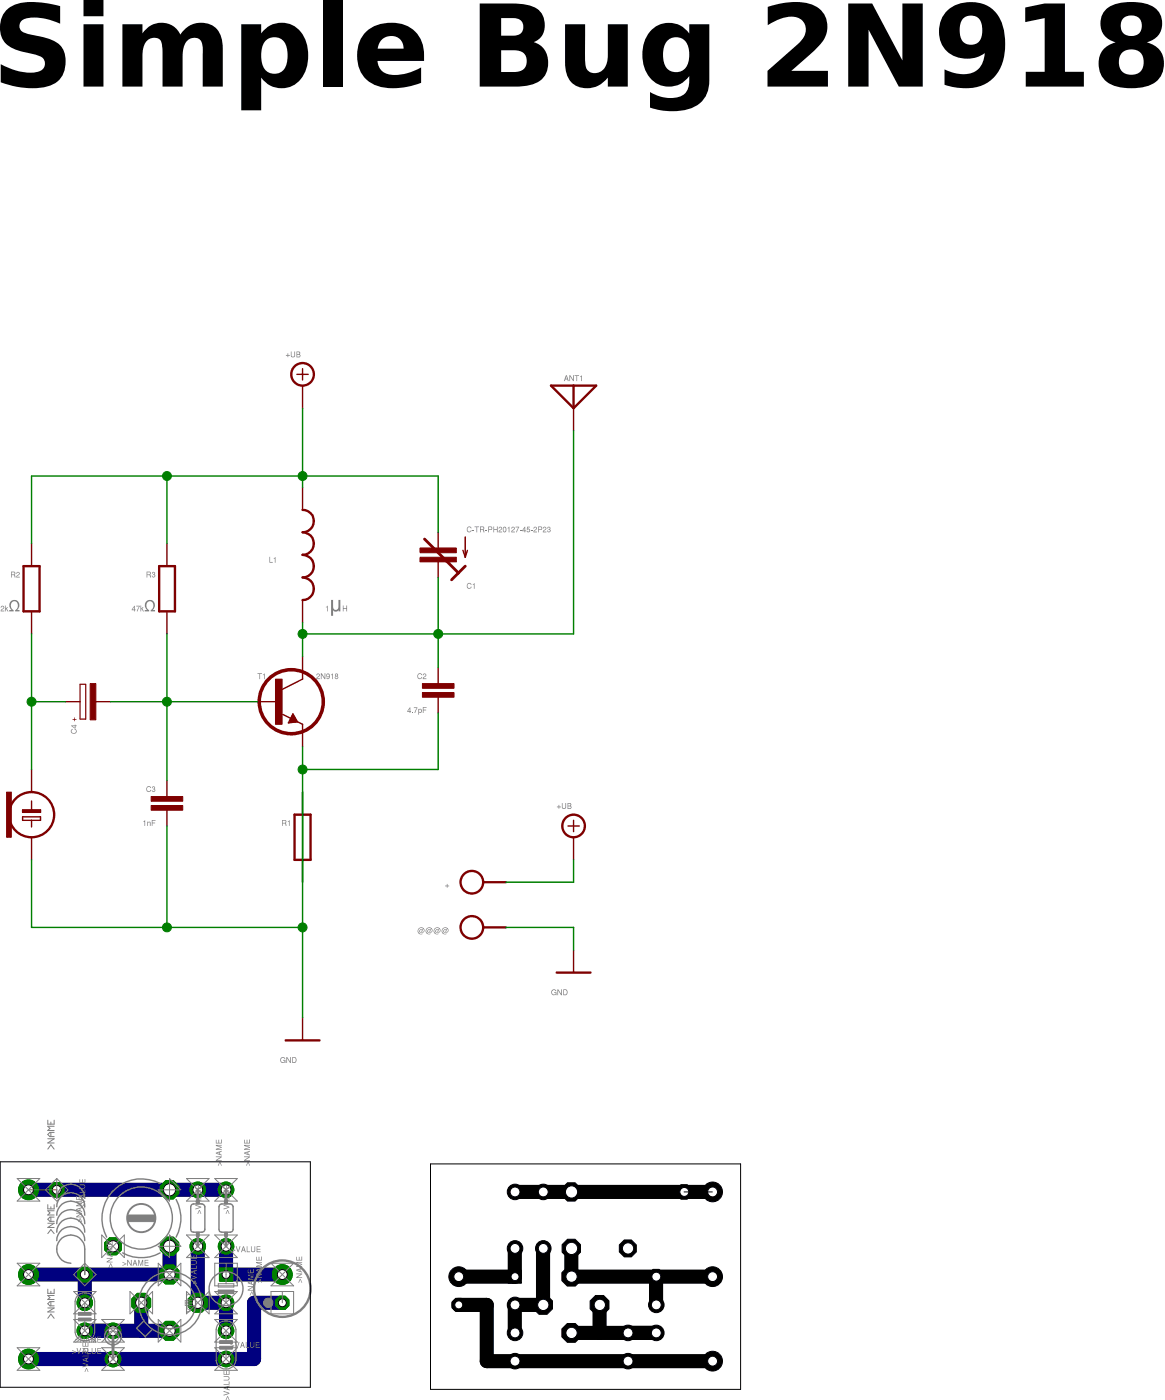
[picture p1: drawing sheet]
<?xml version="1.0" encoding="utf-8"?>
<!DOCTYPE eagle SYSTEM "eagle.dtd">
<eagle version="7.6.0">
<drawing>
<settings>
<setting alwaysvectorfont="no"/>
<setting verticaltext="up"/>
</settings>
<grid distance="0.05" unitdist="inch" unit="inch" style="lines" multiple="2" display="yes" altdistance="0.025" altunitdist="inch" altunit="inch"/>
<schematic xreflabel="%F%N/%S.%C%R" xrefpart="/%S.%C%R">
<libraries>
<library name="supply1">
<symbols>
<symbol name="GND">
<wire x1="-1.905" y1="0" x2="1.905" y2="0" width="0.254" layer="94"/>
<text x="-2.54" y="-2.54" size="1.778" layer="96">&gt;VALUE</text>
<pin name="GND" x="0" y="2.54" visible="off" length="short" direction="sup" rot="R270"/>
</symbol>
</symbols>
<devicesets>
<deviceset name="GND" prefix="GND">
<gates>
<gate name="1" symbol="GND" x="0" y="0"/>
</gates>
<devices>
<device name="">
<technologies>
<technology name=""/>
</technologies>
</device>
</devices>
</deviceset>
</devicesets>
</library>
<library name="supply2">
<symbols>
<symbol name="+UB">
<wire x1="-0.635" y1="1.27" x2="0.635" y2="1.27" width="0.1524" layer="94"/>
<wire x1="0" y1="0.635" x2="0" y2="1.905" width="0.1524" layer="94"/>
<circle x="0" y="1.27" radius="1.27" width="0.254" layer="94"/>
<text x="-1.905" y="3.175" size="1.778" layer="96">&gt;VALUE</text>
<pin name="+UB" x="0" y="-2.54" visible="off" length="short" direction="sup" rot="R90"/>
</symbol>
</symbols>
<devicesets>
<deviceset name="+UB" prefix="SUPPLY">
<gates>
<gate name="1" symbol="+UB" x="0" y="0"/>
</gates>
<devices>
<device name="">
<technologies>
<technology name=""/>
</technologies>
</device>
</devices>
</deviceset>
</devicesets>
</library>
<library name="ECM">
<symbols>
<symbol name="ECM">
<wire x1="-1.016" y1="-0.254" x2="1.016" y2="-0.254" width="0.1524" layer="94"/>
<wire x1="-1.016" y1="0.635" x2="0" y2="0.635" width="0.1524" layer="94"/>
<wire x1="0" y1="0.635" x2="1.016" y2="0.635" width="0.1524" layer="94"/>
<wire x1="0" y1="0.635" x2="0" y2="1.397" width="0.1524" layer="94"/>
<circle x="0" y="0" radius="2.54" width="0.254" layer="94"/>
<rectangle x1="2.286" y1="-2.54" x2="2.794" y2="2.54" layer="94"/>
<pin name="+" x="0" y="5.08" visible="off" length="short" direction="pas" rot="R270"/>
<pin name="-" x="0" y="-5.08" visible="off" length="short" direction="pas" rot="R90"/>
<wire x1="-1.016" y1="0.254" x2="1.016" y2="0.254" width="0.1524" layer="94"/>
<wire x1="-1.016" y1="0.254" x2="-1.016" y2="0.635" width="0.1524" layer="94"/>
<wire x1="1.016" y1="0.254" x2="1.016" y2="0.635" width="0.1524" layer="94"/>
<wire x1="-1.016" y1="-0.508" x2="0" y2="-0.508" width="0.1524" layer="94"/>
<wire x1="0" y1="-0.508" x2="1.016" y2="-0.508" width="0.1524" layer="94"/>
<wire x1="-1.016" y1="-0.508" x2="-1.016" y2="-0.254" width="0.1524" layer="94"/>
<wire x1="0" y1="-1.524" x2="0" y2="-0.508" width="0.1524" layer="94"/>
<wire x1="1.016" y1="-0.508" x2="1.016" y2="-0.254" width="0.1524" layer="94"/>
<rectangle x1="-1.016" y1="-0.508" x2="1.016" y2="-0.254" layer="94"/>
</symbol>
</symbols>
<devicesets>
<deviceset name="ECM-5" prefix="ECM">
<gates>
<gate name="1" symbol="ECM" x="0" y="0"/>
</gates>
<devices>
<device name="" package="ECM-5">
<connects>
<connect gate="1" pin="+" pad="1"/>
<connect gate="1" pin="-" pad="2"/>
</connects>
<technologies>
<technology name=""/>
</technologies>
</device>
</devices>
</deviceset>
</devicesets>
</library>
<library name="cap-trim">
<symbols>
<symbol name="CAP-TRIM">
<wire x1="0" y1="-2.54" x2="0" y2="-0.762" width="0.1524" layer="94"/>
<wire x1="0" y1="2.54" x2="0" y2="0.762" width="0.1524" layer="94"/>
<wire x1="1.524" y1="-1.778" x2="-2.286" y2="2.032" width="0.3048" layer="94"/>
<wire x1="-3.048" y1="1.27" x2="-2.286" y2="2.032" width="0.3048" layer="94"/>
<wire x1="-2.286" y1="2.032" x2="-1.524" y2="2.794" width="0.3048" layer="94"/>
<wire x1="-3.048" y1="-2.032" x2="-3.048" y2="0.254" width="0.1524" layer="94"/>
<wire x1="-3.048" y1="0.254" x2="-3.302" y2="-0.508" width="0.1524" layer="94"/>
<wire x1="-3.048" y1="0.254" x2="-2.794" y2="-0.508" width="0.1524" layer="94"/>
<text x="-3.175" y="2.54" size="1.27" layer="95" align="bottom-right">&gt;NAME</text>
<text x="-3.175" y="-2.54" size="1.27" layer="96" align="top-right">&gt;VALUE</text>
<rectangle x1="-2.032" y1="-0.762" x2="2.032" y2="-0.254" layer="94"/>
<rectangle x1="-2.032" y1="0.254" x2="2.032" y2="0.762" layer="94"/>
<pin name="E" x="0" y="2.54" visible="off" length="point" direction="pas" swaplevel="1" rot="R90"/>
<pin name="A" x="0" y="-2.54" visible="off" length="point" direction="pas" swaplevel="1" rot="R270"/>
</symbol>
</symbols>
<devicesets>
<deviceset name="C-TR-PH20127" prefix="C" uservalue="yes">
<gates>
<gate name="1" symbol="CAP-TRIM" x="0" y="0"/>
</gates>
<devices>
<device name="S" package="TRIM808">
<connects>
<connect gate="1" pin="A" pad="2"/>
<connect gate="1" pin="E" pad="1 3"/>
</connects>
<technologies>
<technology name=""/>
</technologies>
</device>
<device name="-45" package="TRIM808-45">
<connects>
<connect gate="1" pin="A" pad="2"/>
<connect gate="1" pin="E" pad="1 3"/>
</connects>
<technologies>
<technology name=""/>
</technologies>
</device>
<device name="-45-2P12" package="TRIM808-45">
<connects>
<connect gate="1" pin="A" pad="2"/>
<connect gate="1" pin="E" pad="1"/>
</connects>
<technologies>
<technology name=""/>
</technologies>
</device>
<device name="-45-2P21" package="TRIM808-45">
<connects>
<connect gate="1" pin="A" pad="1"/>
<connect gate="1" pin="E" pad="2"/>
</connects>
<technologies>
<technology name=""/>
</technologies>
</device>
<device name="-45-2P23" package="TRIM808-45">
<connects>
<connect gate="1" pin="A" pad="3"/>
<connect gate="1" pin="E" pad="2"/>
</connects>
<technologies>
<technology name=""/>
</technologies>
</device>
<device name="-45-2P32" package="TRIM808-45">
<connects>
<connect gate="1" pin="A" pad="3"/>
<connect gate="1" pin="E" pad="2"/>
</connects>
<technologies>
<technology name=""/>
</technologies>
</device>
<device name="GFX" package="TRIM808-GFX">
<connects>
<connect gate="1" pin="A" pad="1 3"/>
<connect gate="1" pin="E" pad="2"/>
</connects>
<technologies>
<technology name=""/>
</technologies>
</device>
<device name="GFX45" package="TRIM808-GFX45">
<connects>
<connect gate="1" pin="A" pad="1 3"/>
<connect gate="1" pin="E" pad="2"/>
</connects>
<technologies>
<technology name=""/>
</technologies>
</device>
<device name="" package="TRIM-2222-808">
<connects>
<connect gate="1" pin="A" pad="2"/>
<connect gate="1" pin="E" pad="1 3"/>
</connects>
<technologies>
<technology name=""/>
</technologies>
</device>
<device name="2222-808-2PIN" package="TRIM-2222-808">
<connects>
<connect gate="1" pin="A" pad="2"/>
<connect gate="1" pin="E" pad="1"/>
</connects>
<technologies>
<technology name=""/>
</technologies>
</device>
<device name="2222-808-2PINB" package="TRIM-2222-808">
<connects>
<connect gate="1" pin="A" pad="2"/>
<connect gate="1" pin="E" pad="3"/>
</connects>
<technologies>
<technology name=""/>
</technologies>
</device>
<device name="2222-808-45" package="TRIM-2222-808-45">
<connects>
<connect gate="1" pin="A" pad="1 3"/>
<connect gate="1" pin="E" pad="2"/>
</connects>
<technologies>
<technology name=""/>
</technologies>
</device>
<device name="2222-808-45-2PIN" package="TRIM-2222-808-45">
<connects>
<connect gate="1" pin="A" pad="1"/>
<connect gate="1" pin="E" pad="2"/>
</connects>
<technologies>
<technology name=""/>
</technologies>
</device>
<device name="2222-808-45-2PINB" package="TRIM-2222-808-45">
<connects>
<connect gate="1" pin="A" pad="3"/>
<connect gate="1" pin="E" pad="2"/>
</connects>
<technologies>
<technology name=""/>
</technologies>
</device>
<device name="-TZ03" package="CTRIMTZ03">
<connects>
<connect gate="1" pin="A" pad="1"/>
<connect gate="1" pin="E" pad="2"/>
</connects>
<technologies>
<technology name=""/>
</technologies>
</device>
</devices>
</deviceset>
</devicesets>
</library>
<library name="r">
<symbols>
<symbol name="R">
<pin name="1" x="0" y="5.08" visible="off" length="short" direction="pas" swaplevel="1" rot="R270"/>
<pin name="2" x="0" y="-5.08" visible="off" length="short" direction="pas" swaplevel="1" rot="R90"/>
<wire x1="0.889" y1="-2.54" x2="0.889" y2="2.54" width="0.254" layer="94"/>
<wire x1="-0.889" y1="2.54" x2="-0.889" y2="-2.54" width="0.254" layer="94"/>
<wire x1="0.889" y1="2.54" x2="-0.889" y2="2.54" width="0.254" layer="94"/>
<wire x1="0.889" y1="-2.54" x2="-0.889" y2="-2.54" width="0.254" layer="94"/>
<text x="-1.27" y="1.27" size="1.27" layer="95" align="bottom-right">&gt;NAME</text>
<text x="-1.27" y="-1.27" size="1.27" layer="96" align="top-right">&gt;VALUE</text>
</symbol>
<symbol name="L">
<wire x1="0" y1="5.08" x2="1.27" y2="3.81" width="0.254" layer="94" curve="-90"/>
<wire x1="0" y1="2.54" x2="1.27" y2="3.81" width="0.254" layer="94" curve="90"/>
<wire x1="0" y1="2.54" x2="1.27" y2="1.27" width="0.254" layer="94" curve="-90"/>
<wire x1="0" y1="0" x2="1.27" y2="1.27" width="0.254" layer="94" curve="90"/>
<wire x1="0" y1="0" x2="1.27" y2="-1.27" width="0.254" layer="94" curve="-90"/>
<wire x1="0" y1="-2.54" x2="1.27" y2="-1.27" width="0.254" layer="94" curve="90"/>
<wire x1="0" y1="-2.54" x2="1.27" y2="-3.81" width="0.254" layer="94" curve="-90"/>
<wire x1="0" y1="-5.08" x2="1.27" y2="-3.81" width="0.254" layer="94" curve="90"/>
<text x="-1.27" y="5.08" size="1.778" layer="95" rot="R180">&gt;NAME</text>
<text x="2.54" y="-5.08" size="1.778" layer="96">&gt;VALUE</text>
<pin name="2" x="0" y="-7.62" visible="off" length="short" direction="pas" swaplevel="1" rot="R90"/>
<pin name="1" x="0" y="7.62" visible="off" length="short" direction="pas" swaplevel="1" rot="R270"/>
</symbol>
</symbols>
<devicesets>
<deviceset name="R" prefix="R" uservalue="yes">
<gates>
<gate name="1" symbol="R" x="0" y="0"/>
</gates>
<devices>
<device name="0204/5" package="0204/5">
<connects>
<connect gate="1" pin="1" pad="1"/>
<connect gate="1" pin="2" pad="2"/>
</connects>
<technologies>
<technology name=""/>
</technologies>
</device>
<device name="0204/7" package="0204/7">
<connects>
<connect gate="1" pin="1" pad="1"/>
<connect gate="1" pin="2" pad="2"/>
</connects>
<technologies>
<technology name=""/>
</technologies>
</device>
<device name="0204V" package="0204V">
<connects>
<connect gate="1" pin="1" pad="1"/>
<connect gate="1" pin="2" pad="2"/>
</connects>
<technologies>
<technology name=""/>
</technologies>
</device>
<device name="0207/10" package="0207/10">
<connects>
<connect gate="1" pin="1" pad="1"/>
<connect gate="1" pin="2" pad="2"/>
</connects>
<technologies>
<technology name=""/>
</technologies>
</device>
<device name="0207/12" package="0207/12">
<connects>
<connect gate="1" pin="1" pad="1"/>
<connect gate="1" pin="2" pad="2"/>
</connects>
<technologies>
<technology name=""/>
</technologies>
</device>
<device name="0207/15" package="0207/15">
<connects>
<connect gate="1" pin="1" pad="1"/>
<connect gate="1" pin="2" pad="2"/>
</connects>
<technologies>
<technology name=""/>
</technologies>
</device>
<device name="0207/2V" package="0207/2V">
<connects>
<connect gate="1" pin="1" pad="1"/>
<connect gate="1" pin="2" pad="2"/>
</connects>
<technologies>
<technology name=""/>
</technologies>
</device>
<device name="0207/5V" package="0207/5V">
<connects>
<connect gate="1" pin="1" pad="1"/>
<connect gate="1" pin="2" pad="2"/>
</connects>
<technologies>
<technology name=""/>
</technologies>
</device>
<device name="0207/7" package="0207/7">
<connects>
<connect gate="1" pin="1" pad="1"/>
<connect gate="1" pin="2" pad="2"/>
</connects>
<technologies>
<technology name=""/>
</technologies>
</device>
<device name="0204/10" package="0204/10">
<connects>
<connect gate="1" pin="1" pad="1"/>
<connect gate="1" pin="2" pad="2"/>
</connects>
<technologies>
<technology name=""/>
</technologies>
</device>
<device name="0204/12" package="0204/12">
<connects>
<connect gate="1" pin="1" pad="1"/>
<connect gate="1" pin="2" pad="2"/>
</connects>
<technologies>
<technology name=""/>
</technologies>
</device>
<device name="0204/15" package="0204/15">
<connects>
<connect gate="1" pin="1" pad="1"/>
<connect gate="1" pin="2" pad="2"/>
</connects>
<technologies>
<technology name=""/>
</technologies>
</device>
<device name="0204/2V" package="0204/2V">
<connects>
<connect gate="1" pin="1" pad="1"/>
<connect gate="1" pin="2" pad="2"/>
</connects>
<technologies>
<technology name=""/>
</technologies>
</device>
<device name="0202/2V" package="0202/2V">
<connects>
<connect gate="1" pin="1" pad="1"/>
<connect gate="1" pin="2" pad="2"/>
</connects>
<technologies>
<technology name=""/>
</technologies>
</device>
<device name="0202/5" package="0202/5">
<connects>
<connect gate="1" pin="1" pad="1"/>
<connect gate="1" pin="2" pad="2"/>
</connects>
<technologies>
<technology name=""/>
</technologies>
</device>
<device name="0202/7" package="0202/7">
<connects>
<connect gate="1" pin="1" pad="1"/>
<connect gate="1" pin="2" pad="2"/>
</connects>
<technologies>
<technology name=""/>
</technologies>
</device>
<device name="0202/10" package="0202/10">
<connects>
<connect gate="1" pin="1" pad="1"/>
<connect gate="1" pin="2" pad="2"/>
</connects>
<technologies>
<technology name=""/>
</technologies>
</device>
<device name="0202V" package="0202V">
<connects>
<connect gate="1" pin="1" pad="1"/>
<connect gate="1" pin="2" pad="2"/>
</connects>
<technologies>
<technology name=""/>
</technologies>
</device>
<device name="0202/12" package="0202/12">
<connects>
<connect gate="1" pin="1" pad="1"/>
<connect gate="1" pin="2" pad="2"/>
</connects>
<technologies>
<technology name=""/>
</technologies>
</device>
<device name="0202/15" package="0202/15">
<connects>
<connect gate="1" pin="1" pad="1"/>
<connect gate="1" pin="2" pad="2"/>
</connects>
<technologies>
<technology name=""/>
</technologies>
</device>
<device name="0202/7-V" package="0202/7-V">
<connects>
<connect gate="1" pin="1" pad="1"/>
<connect gate="1" pin="2" pad="2"/>
</connects>
<technologies>
<technology name=""/>
</technologies>
</device>
<device name="0202/5-V" package="0202/5-V">
<connects>
<connect gate="1" pin="1" pad="1"/>
<connect gate="1" pin="2" pad="2"/>
</connects>
<technologies>
<technology name=""/>
</technologies>
</device>
<device name="0202/10-V" package="0202/10-V">
<connects>
<connect gate="1" pin="1" pad="1"/>
<connect gate="1" pin="2" pad="2"/>
</connects>
<technologies>
<technology name=""/>
</technologies>
</device>
<device name="0204/7-V" package="0204/7-V">
<connects>
<connect gate="1" pin="1" pad="1"/>
<connect gate="1" pin="2" pad="2"/>
</connects>
<technologies>
<technology name=""/>
</technologies>
</device>
<device name="0204/10-V" package="0204/10-V">
<connects>
<connect gate="1" pin="1" pad="1"/>
<connect gate="1" pin="2" pad="2"/>
</connects>
<technologies>
<technology name=""/>
</technologies>
</device>
<device name="0204/12-V" package="0204/12-V">
<connects>
<connect gate="1" pin="1" pad="1"/>
<connect gate="1" pin="2" pad="2"/>
</connects>
<technologies>
<technology name=""/>
</technologies>
</device>
<device name="0204/15-V" package="0204/15-V">
<connects>
<connect gate="1" pin="1" pad="1"/>
<connect gate="1" pin="2" pad="2"/>
</connects>
<technologies>
<technology name=""/>
</technologies>
</device>
<device name="0204/2" package="0204/2">
<connects>
<connect gate="1" pin="1" pad="1"/>
<connect gate="1" pin="2" pad="2"/>
</connects>
<technologies>
<technology name=""/>
</technologies>
</device>
<device name="0202/12-V" package="0202/12-V">
<connects>
<connect gate="1" pin="1" pad="1"/>
<connect gate="1" pin="2" pad="2"/>
</connects>
<technologies>
<technology name=""/>
</technologies>
</device>
</devices>
</deviceset>
<deviceset name="L" prefix="L">
<gates>
<gate name="1" symbol="L" x="0" y="0"/>
</gates>
<devices>
<device name="02/5" package="L-02/5">
<connects>
<connect gate="1" pin="1" pad="1"/>
<connect gate="1" pin="2" pad="2"/>
</connects>
<technologies>
<technology name=""/>
</technologies>
</device>
<device name="02/10" package="L-03/10">
<connects>
<connect gate="1" pin="1" pad="1"/>
<connect gate="1" pin="2" pad="2"/>
</connects>
<technologies>
<technology name=""/>
</technologies>
</device>
<device name="02/7" package="L-02/7">
<connects>
<connect gate="1" pin="1" pad="1"/>
<connect gate="1" pin="2" pad="2"/>
</connects>
<technologies>
<technology name=""/>
</technologies>
</device>
<device name="04/7" package="L-04/7">
<connects>
<connect gate="1" pin="1" pad="1"/>
<connect gate="1" pin="2" pad="2"/>
</connects>
<technologies>
<technology name=""/>
</technologies>
</device>
<device name="04/7-M" package="L-04/10-M">
<connects>
<connect gate="1" pin="1" pad="1"/>
<connect gate="1" pin="2" pad="2"/>
</connects>
<technologies>
<technology name=""/>
</technologies>
</device>
</devices>
</deviceset>
</devicesets>
</library>
<library name="c">
<symbols>
<symbol name="CPOL">
<text x="-2.54" y="1.27" size="1.27" layer="95" align="bottom-right">&gt;NAME</text>
<text x="-0.9525" y="1.27" size="1.27" layer="94" rot="R90">+</text>
<text x="-2.54" y="-1.27" size="1.27" layer="96" align="top-right">&gt;VALUE</text>
<pin name="-" x="0" y="-2.54" visible="off" length="point" direction="pas" rot="R90"/>
<pin name="+" x="0" y="2.54" visible="off" length="point" direction="pas" rot="R270"/>
<wire x1="0" y1="-2.54" x2="0" y2="-0.762" width="0.1524" layer="94"/>
<wire x1="0" y1="2.54" x2="0" y2="0.889" width="0.1524" layer="94"/>
<rectangle x1="-2.032" y1="-0.889" x2="2.032" y2="-0.254" layer="94"/>
<wire x1="-1.9685" y1="0.889" x2="-1.9685" y2="0.254" width="0.127" layer="94"/>
<wire x1="-1.9685" y1="0.254" x2="1.9685" y2="0.254" width="0.127" layer="94"/>
<wire x1="1.9685" y1="0.254" x2="1.9685" y2="0.889" width="0.127" layer="94"/>
<wire x1="1.9685" y1="0.889" x2="0" y2="0.889" width="0.127" layer="94"/>
<wire x1="0" y1="0.889" x2="-1.9685" y2="0.889" width="0.127" layer="94"/>
</symbol>
<symbol name="C">
<text x="-1.27" y="1.27" size="1.27" layer="95" align="bottom-right">&gt;NAME</text>
<text x="-1.27" y="-1.27" size="1.27" layer="96" align="top-right">&gt;VALUE</text>
<pin name="1" x="0" y="2.54" visible="off" length="point" direction="pas" swaplevel="1" rot="R270"/>
<pin name="2" x="0" y="-2.54" visible="off" length="point" direction="pas" swaplevel="1" rot="R90"/>
<wire x1="0" y1="-2.54" x2="0" y2="-0.762" width="0.1524" layer="94"/>
<wire x1="0" y1="2.54" x2="0" y2="0.762" width="0.1524" layer="94"/>
<rectangle x1="-1.778" y1="-0.762" x2="1.778" y2="-0.254" layer="94"/>
<rectangle x1="-1.778" y1="0.254" x2="1.778" y2="0.762" layer="94"/>
</symbol>
</symbols>
<devicesets>
<deviceset name="CPOL" prefix="C" uservalue="yes">
<gates>
<gate name="1" symbol="CPOL" x="0" y="0"/>
</gates>
<devices>
<device name="E15-5AXIAL" package="E15-5">
<connects>
<connect gate="1" pin="+" pad="+"/>
<connect gate="1" pin="-" pad="-"/>
</connects>
<technologies>
<technology name=""/>
</technologies>
</device>
<device name="E15-6AXIAL" package="E15-6">
<connects>
<connect gate="1" pin="+" pad="+"/>
<connect gate="1" pin="-" pad="-"/>
</connects>
<technologies>
<technology name=""/>
</technologies>
</device>
<device name="E15-9AXIAL" package="E15-9">
<connects>
<connect gate="1" pin="+" pad="+"/>
<connect gate="1" pin="-" pad="-"/>
</connects>
<technologies>
<technology name=""/>
</technologies>
</device>
<device name="E2.5-4R" package="E2,5-4R">
<connects>
<connect gate="1" pin="+" pad="+"/>
<connect gate="1" pin="-" pad="-"/>
</connects>
<technologies>
<technology name=""/>
</technologies>
</device>
<device name="E2.5-5" package="E2,5-5">
<connects>
<connect gate="1" pin="+" pad="+"/>
<connect gate="1" pin="-" pad="-"/>
</connects>
<technologies>
<technology name=""/>
</technologies>
</device>
<device name="E2.5-6" package="E2,5-6">
<connects>
<connect gate="1" pin="+" pad="+"/>
<connect gate="1" pin="-" pad="-"/>
</connects>
<technologies>
<technology name=""/>
</technologies>
</device>
<device name="E2.5-7" package="E2,5-7">
<connects>
<connect gate="1" pin="+" pad="+"/>
<connect gate="1" pin="-" pad="-"/>
</connects>
<technologies>
<technology name=""/>
</technologies>
</device>
<device name="E2.5-4V" package="E2,5RE">
<connects>
<connect gate="1" pin="+" pad="+"/>
<connect gate="1" pin="-" pad="-"/>
</connects>
<technologies>
<technology name=""/>
</technologies>
</device>
<device name="E25-10AXIAL" package="E25-10">
<connects>
<connect gate="1" pin="+" pad="+"/>
<connect gate="1" pin="-" pad="-"/>
</connects>
<technologies>
<technology name=""/>
</technologies>
</device>
<device name="E25-9AXIAL" package="E25-9">
<connects>
<connect gate="1" pin="+" pad="+"/>
<connect gate="1" pin="-" pad="-"/>
</connects>
<technologies>
<technology name=""/>
</technologies>
</device>
<device name="E30-10AXIAL" package="E30-10">
<connects>
<connect gate="1" pin="+" pad="+"/>
<connect gate="1" pin="-" pad="-"/>
</connects>
<technologies>
<technology name=""/>
</technologies>
</device>
<device name="E30-12AXIAL" package="E30-12">
<connects>
<connect gate="1" pin="+" pad="+"/>
<connect gate="1" pin="-" pad="-"/>
</connects>
<technologies>
<technology name=""/>
</technologies>
</device>
<device name="E30-16AXIAL" package="E30-16">
<connects>
<connect gate="1" pin="+" pad="+"/>
<connect gate="1" pin="-" pad="-"/>
</connects>
<technologies>
<technology name=""/>
</technologies>
</device>
<device name="E35-12AXIAL" package="E35-12">
<connects>
<connect gate="1" pin="+" pad="+"/>
<connect gate="1" pin="-" pad="-"/>
</connects>
<technologies>
<technology name=""/>
</technologies>
</device>
<device name="E35-14AXIAL" package="E35-14">
<connects>
<connect gate="1" pin="+" pad="+"/>
<connect gate="1" pin="-" pad="-"/>
</connects>
<technologies>
<technology name=""/>
</technologies>
</device>
<device name="E35-16AXIAL" package="E35-16">
<connects>
<connect gate="1" pin="+" pad="+"/>
<connect gate="1" pin="-" pad="-"/>
</connects>
<technologies>
<technology name=""/>
</technologies>
</device>
<device name="E35-18AXIAL" package="E35-18">
<connects>
<connect gate="1" pin="+" pad="+"/>
<connect gate="1" pin="-" pad="-"/>
</connects>
<technologies>
<technology name=""/>
</technologies>
</device>
<device name="E45-16AXIAL" package="E45-16">
<connects>
<connect gate="1" pin="+" pad="+"/>
<connect gate="1" pin="-" pad="-"/>
</connects>
<technologies>
<technology name=""/>
</technologies>
</device>
<device name="E45-18AXIAL" package="E45-18">
<connects>
<connect gate="1" pin="+" pad="+"/>
<connect gate="1" pin="-" pad="-"/>
</connects>
<technologies>
<technology name=""/>
</technologies>
</device>
<device name="E45-21AXIAL" package="E45-21">
<connects>
<connect gate="1" pin="+" pad="+"/>
<connect gate="1" pin="-" pad="-"/>
</connects>
<technologies>
<technology name=""/>
</technologies>
</device>
<device name="E45-22AXIAL" package="E45-22">
<connects>
<connect gate="1" pin="+" pad="+"/>
<connect gate="1" pin="-" pad="-"/>
</connects>
<technologies>
<technology name=""/>
</technologies>
</device>
<device name="E45-25AXIAL" package="E45-25">
<connects>
<connect gate="1" pin="+" pad="+"/>
<connect gate="1" pin="-" pad="-"/>
</connects>
<technologies>
<technology name=""/>
</technologies>
</device>
<device name="E5-10.5" package="E5-10,5">
<connects>
<connect gate="1" pin="+" pad="+"/>
<connect gate="1" pin="-" pad="-"/>
</connects>
<technologies>
<technology name=""/>
</technologies>
</device>
<device name="E5-13" package="E5-13">
<connects>
<connect gate="1" pin="+" pad="+"/>
<connect gate="1" pin="-" pad="-"/>
</connects>
<technologies>
<technology name=""/>
</technologies>
</device>
<device name="E5-4" package="E5-4">
<connects>
<connect gate="1" pin="+" pad="+"/>
<connect gate="1" pin="-" pad="-"/>
</connects>
<technologies>
<technology name=""/>
</technologies>
</device>
<device name="E5-5" package="E5-5">
<connects>
<connect gate="1" pin="+" pad="+"/>
<connect gate="1" pin="-" pad="-"/>
</connects>
<technologies>
<technology name=""/>
</technologies>
</device>
<device name="E5-6" package="E5-6">
<connects>
<connect gate="1" pin="+" pad="+"/>
<connect gate="1" pin="-" pad="-"/>
</connects>
<technologies>
<technology name=""/>
</technologies>
</device>
<device name="E5-8.5" package="E5-8,5">
<connects>
<connect gate="1" pin="+" pad="+"/>
<connect gate="1" pin="-" pad="-"/>
</connects>
<technologies>
<technology name=""/>
</technologies>
</device>
<device name="E50-25AXIAL" package="E50-25">
<connects>
<connect gate="1" pin="+" pad="+"/>
<connect gate="1" pin="-" pad="-"/>
</connects>
<technologies>
<technology name=""/>
</technologies>
</device>
<device name="E50-30AXIAL" package="E50-30">
<connects>
<connect gate="1" pin="+" pad="+"/>
<connect gate="1" pin="-" pad="-"/>
</connects>
<technologies>
<technology name=""/>
</technologies>
</device>
<device name="E55-25AXIAL" package="E55-25">
<connects>
<connect gate="1" pin="+" pad="+"/>
<connect gate="1" pin="-" pad="-"/>
</connects>
<technologies>
<technology name=""/>
</technologies>
</device>
<device name="E55-30AXIAL" package="E55-30">
<connects>
<connect gate="1" pin="+" pad="+"/>
<connect gate="1" pin="-" pad="-"/>
</connects>
<technologies>
<technology name=""/>
</technologies>
</device>
<device name="E5-9VAXIAL" package="E5R">
<connects>
<connect gate="1" pin="+" pad="+"/>
<connect gate="1" pin="-" pad="-"/>
</connects>
<technologies>
<technology name=""/>
</technologies>
</device>
<device name="E7.5-16" package="E7,5-16">
<connects>
<connect gate="1" pin="+" pad="+"/>
<connect gate="1" pin="-" pad="-"/>
</connects>
<technologies>
<technology name=""/>
</technologies>
</device>
<device name="E7.5-18" package="E7,5-18">
<connects>
<connect gate="1" pin="+" pad="+"/>
<connect gate="1" pin="-" pad="-"/>
</connects>
<technologies>
<technology name=""/>
</technologies>
</device>
<device name="E2,5-6E" package="E2,5-6E">
<connects>
<connect gate="1" pin="+" pad="+"/>
<connect gate="1" pin="-" pad="-"/>
</connects>
<technologies>
<technology name=""/>
</technologies>
</device>
<device name="E2,5-4" package="E2,5-4">
<connects>
<connect gate="1" pin="+" pad="+"/>
<connect gate="1" pin="-" pad="-"/>
</connects>
<technologies>
<technology name=""/>
</technologies>
</device>
<device name="E2,5-3" package="E2,5-3">
<connects>
<connect gate="1" pin="+" pad="+"/>
<connect gate="1" pin="-" pad="-"/>
</connects>
<technologies>
<technology name=""/>
</technologies>
</device>
<device name="E2,5-4/V" package="E2.5-4/V">
<connects>
<connect gate="1" pin="+" pad="+"/>
<connect gate="1" pin="-" pad="-"/>
</connects>
<technologies>
<technology name=""/>
</technologies>
</device>
<device name="E2,5-5/V" package="E2,5-5/V">
<connects>
<connect gate="1" pin="+" pad="+"/>
<connect gate="1" pin="-" pad="-"/>
</connects>
<technologies>
<technology name=""/>
</technologies>
</device>
<device name="E5-5/V" package="E5-5/V">
<connects>
<connect gate="1" pin="+" pad="+"/>
<connect gate="1" pin="-" pad="-"/>
</connects>
<technologies>
<technology name=""/>
</technologies>
</device>
<device name="E5-4-R45" package="E5-4-R45">
<connects>
<connect gate="1" pin="+" pad="+"/>
<connect gate="1" pin="-" pad="-"/>
</connects>
<technologies>
<technology name=""/>
</technologies>
</device>
<device name="E2,5-3/V" package="E2,5-3/V">
<connects>
<connect gate="1" pin="+" pad="+"/>
<connect gate="1" pin="-" pad="-"/>
</connects>
<technologies>
<technology name=""/>
</technologies>
</device>
</devices>
</deviceset>
<deviceset name="C" prefix="C" uservalue="yes">
<gates>
<gate name="1" symbol="C" x="0" y="0"/>
</gates>
<devices>
<device name="025-024X044" package="C025-024X044">
<connects>
<connect gate="1" pin="1" pad="1"/>
<connect gate="1" pin="2" pad="2"/>
</connects>
<technologies>
<technology name=""/>
</technologies>
</device>
<device name="025-025X050" package="C025-025X050">
<connects>
<connect gate="1" pin="1" pad="1"/>
<connect gate="1" pin="2" pad="2"/>
</connects>
<technologies>
<technology name=""/>
</technologies>
</device>
<device name="025-030X050" package="C025-030X050">
<connects>
<connect gate="1" pin="1" pad="1"/>
<connect gate="1" pin="2" pad="2"/>
</connects>
<technologies>
<technology name=""/>
</technologies>
</device>
<device name="025-040X050" package="C025-040X050">
<connects>
<connect gate="1" pin="1" pad="1"/>
<connect gate="1" pin="2" pad="2"/>
</connects>
<technologies>
<technology name=""/>
</technologies>
</device>
<device name="025-050X050" package="C025-050X050">
<connects>
<connect gate="1" pin="1" pad="1"/>
<connect gate="1" pin="2" pad="2"/>
</connects>
<technologies>
<technology name=""/>
</technologies>
</device>
<device name="025-060X050" package="C025-060X050">
<connects>
<connect gate="1" pin="1" pad="1"/>
<connect gate="1" pin="2" pad="2"/>
</connects>
<technologies>
<technology name=""/>
</technologies>
</device>
<device name="050-024X044" package="C050-024X044">
<connects>
<connect gate="1" pin="1" pad="1"/>
<connect gate="1" pin="2" pad="2"/>
</connects>
<technologies>
<technology name=""/>
</technologies>
</device>
<device name="050-025X075" package="C050-025X075">
<connects>
<connect gate="1" pin="1" pad="1"/>
<connect gate="1" pin="2" pad="2"/>
</connects>
<technologies>
<technology name=""/>
</technologies>
</device>
<device name="050-045X075" package="C050-045X075">
<connects>
<connect gate="1" pin="1" pad="1"/>
<connect gate="1" pin="2" pad="2"/>
</connects>
<technologies>
<technology name=""/>
</technologies>
</device>
<device name="050-030X075" package="C050-030X075">
<connects>
<connect gate="1" pin="1" pad="1"/>
<connect gate="1" pin="2" pad="2"/>
</connects>
<technologies>
<technology name=""/>
</technologies>
</device>
<device name="050-050X075" package="C050-050X075">
<connects>
<connect gate="1" pin="1" pad="1"/>
<connect gate="1" pin="2" pad="2"/>
</connects>
<technologies>
<technology name=""/>
</technologies>
</device>
<device name="050-055X075" package="C050-055X075">
<connects>
<connect gate="1" pin="1" pad="1"/>
<connect gate="1" pin="2" pad="2"/>
</connects>
<technologies>
<technology name=""/>
</technologies>
</device>
<device name="050-075X075" package="C050-075X075">
<connects>
<connect gate="1" pin="1" pad="1"/>
<connect gate="1" pin="2" pad="2"/>
</connects>
<technologies>
<technology name=""/>
</technologies>
</device>
<device name="075-032X103" package="C075-032X103">
<connects>
<connect gate="1" pin="1" pad="1"/>
<connect gate="1" pin="2" pad="2"/>
</connects>
<technologies>
<technology name=""/>
</technologies>
</device>
<device name="075-042X103" package="C075-042X103">
<connects>
<connect gate="1" pin="1" pad="1"/>
<connect gate="1" pin="2" pad="2"/>
</connects>
<technologies>
<technology name=""/>
</technologies>
</device>
<device name="075-052X106" package="C075-052X106">
<connects>
<connect gate="1" pin="1" pad="1"/>
<connect gate="1" pin="2" pad="2"/>
</connects>
<technologies>
<technology name=""/>
</technologies>
</device>
<device name="102-043X133" package="C102-043X133">
<connects>
<connect gate="1" pin="1" pad="1"/>
<connect gate="1" pin="2" pad="2"/>
</connects>
<technologies>
<technology name=""/>
</technologies>
</device>
<device name="102-054X133" package="C102-054X133">
<connects>
<connect gate="1" pin="1" pad="1"/>
<connect gate="1" pin="2" pad="2"/>
</connects>
<technologies>
<technology name=""/>
</technologies>
</device>
<device name="102-064X133" package="C102-064X133">
<connects>
<connect gate="1" pin="1" pad="1"/>
<connect gate="1" pin="2" pad="2"/>
</connects>
<technologies>
<technology name=""/>
</technologies>
</device>
<device name="150-054X183" package="C150-054X183">
<connects>
<connect gate="1" pin="1" pad="1"/>
<connect gate="1" pin="2" pad="2"/>
</connects>
<technologies>
<technology name=""/>
</technologies>
</device>
<device name="150-064X183" package="C150-064X183">
<connects>
<connect gate="1" pin="1" pad="1"/>
<connect gate="1" pin="2" pad="2"/>
</connects>
<technologies>
<technology name=""/>
</technologies>
</device>
<device name="150-072X183" package="C150-072X183">
<connects>
<connect gate="1" pin="1" pad="1"/>
<connect gate="1" pin="2" pad="2"/>
</connects>
<technologies>
<technology name=""/>
</technologies>
</device>
<device name="150-084X183" package="C150-084X183">
<connects>
<connect gate="1" pin="1" pad="1"/>
<connect gate="1" pin="2" pad="2"/>
</connects>
<technologies>
<technology name=""/>
</technologies>
</device>
<device name="150-091X182" package="C150-091X182">
<connects>
<connect gate="1" pin="1" pad="1"/>
<connect gate="1" pin="2" pad="2"/>
</connects>
<technologies>
<technology name=""/>
</technologies>
</device>
<device name="050-035X075" package="C050-035X075">
<connects>
<connect gate="1" pin="1" pad="1"/>
<connect gate="1" pin="2" pad="2"/>
</connects>
<technologies>
<technology name=""/>
</technologies>
</device>
<device name="075-063X106" package="C075-063X106">
<connects>
<connect gate="1" pin="1" pad="1"/>
<connect gate="1" pin="2" pad="2"/>
</connects>
<technologies>
<technology name=""/>
</technologies>
</device>
<device name="025-020X036" package="C025-020X036">
<connects>
<connect gate="1" pin="1" pad="1"/>
<connect gate="1" pin="2" pad="2"/>
</connects>
<technologies>
<technology name=""/>
</technologies>
</device>
<device name="050-020X036" package="C050-020X036">
<connects>
<connect gate="1" pin="1" pad="1"/>
<connect gate="1" pin="2" pad="2"/>
</connects>
<technologies>
<technology name=""/>
</technologies>
</device>
<device name="025-015X024" package="C025-015X024">
<connects>
<connect gate="1" pin="1" pad="1"/>
<connect gate="1" pin="2" pad="2"/>
</connects>
<technologies>
<technology name=""/>
</technologies>
</device>
<device name="025-025X060" package="C050-025X060">
<connects>
<connect gate="1" pin="1" pad="1"/>
<connect gate="1" pin="2" pad="2"/>
</connects>
<technologies>
<technology name=""/>
</technologies>
</device>
<device name="050-024X044/V" package="C050-024X044/V">
<connects>
<connect gate="1" pin="1" pad="1"/>
<connect gate="1" pin="2" pad="2"/>
</connects>
<technologies>
<technology name=""/>
</technologies>
</device>
<device name="050-025X075/V" package="C050-025X075/V">
<connects>
<connect gate="1" pin="1" pad="1"/>
<connect gate="1" pin="2" pad="2"/>
</connects>
<technologies>
<technology name=""/>
</technologies>
</device>
<device name="050-020X036/V" package="C050-020X036/V">
<connects>
<connect gate="1" pin="1" pad="1"/>
<connect gate="1" pin="2" pad="2"/>
</connects>
<technologies>
<technology name=""/>
</technologies>
</device>
<device name="050-020X044/V" package="C050-020X044/V">
<connects>
<connect gate="1" pin="1" pad="1"/>
<connect gate="1" pin="2" pad="2"/>
</connects>
<technologies>
<technology name=""/>
</technologies>
</device>
<device name="050-020X044" package="C050-020X044">
<connects>
<connect gate="1" pin="1" pad="1"/>
<connect gate="1" pin="2" pad="2"/>
</connects>
<technologies>
<technology name=""/>
</technologies>
</device>
<device name="0204/10" package="0204/10">
<connects>
<connect gate="1" pin="1" pad="1"/>
<connect gate="1" pin="2" pad="2"/>
</connects>
<technologies>
<technology name=""/>
</technologies>
</device>
<device name="0204/10-V" package="0204/10-V">
<connects>
<connect gate="1" pin="1" pad="1"/>
<connect gate="1" pin="2" pad="2"/>
</connects>
<technologies>
<technology name=""/>
</technologies>
</device>
<device name="075-020X044" package="C075-020X044">
<connects>
<connect gate="1" pin="1" pad="1"/>
<connect gate="1" pin="2" pad="2"/>
</connects>
<technologies>
<technology name=""/>
</technologies>
</device>
<device name="075-020X044/V" package="C075-020X044/V">
<connects>
<connect gate="1" pin="1" pad="1"/>
<connect gate="1" pin="2" pad="2"/>
</connects>
<technologies>
<technology name=""/>
</technologies>
</device>
</devices>
</deviceset>
</devicesets>
</library>
<library name="pad">
<symbols>
<symbol name="SPAD">
<pin name="P$1" x="0" y="0" visible="off" length="point" direction="pas" function="dot"/>
<wire x1="0" y1="0" x2="-2.54" y2="0" width="0.254" layer="94"/>
<circle x="-3.81" y="0" radius="1.27" width="0.254" layer="94"/>
<text x="-6.35" y="0" size="1.27" layer="95" align="center-right">&gt;NAME</text>
</symbol>
<symbol name="ANT">
<wire x1="-2.54" y1="5.08" x2="0" y2="5.08" width="0.254" layer="94"/>
<wire x1="2.54" y1="5.08" x2="0" y2="2.54" width="0.254" layer="94"/>
<wire x1="0" y1="2.54" x2="-2.54" y2="5.08" width="0.254" layer="94"/>
<wire x1="0" y1="5.08" x2="0" y2="2.54" width="0.254" layer="94"/>
<wire x1="0" y1="5.08" x2="2.54" y2="5.08" width="0.254" layer="94"/>
<text x="0" y="5.588" size="1.016" layer="95" align="bottom-center">&gt;NAME</text>
<pin name="1" x="0" y="0" visible="off" length="short" direction="out" rot="R90"/>
</symbol>
</symbols>
<devicesets>
<deviceset name="SPAD" prefix="J">
<gates>
<gate name="1" symbol="SPAD" x="0" y="0"/>
</gates>
<devices>
<device name="" package="SPAD">
<connects>
<connect gate="1" pin="P$1" pad="1"/>
</connects>
<technologies>
<technology name=""/>
</technologies>
</device>
</devices>
</deviceset>
<deviceset name="ANT" prefix="ANT">
<gates>
<gate name="ANT" symbol="ANT" x="0" y="0"/>
</gates>
<devices>
<device name="" package="SPAD">
<connects>
<connect gate="ANT" pin="1" pad="1"/>
</connects>
<technologies>
<technology name=""/>
</technologies>
</device>
</devices>
</deviceset>
</devicesets>
</library>
<library name="t">
<symbols>
<symbol name="NPN">
<wire x1="2.54" y1="2.54" x2="0.0635" y2="1.30175" width="0.1524" layer="94"/>
<wire x1="1.4605" y1="-1.36525" x2="1.9685" y2="-2.25425" width="0.1524" layer="94"/>
<wire x1="1.9685" y1="-2.25425" x2="0.9525" y2="-2.38125" width="0.1524" layer="94"/>
<wire x1="0.9525" y1="-2.38125" x2="1.4605" y2="-1.36525" width="0.1524" layer="94"/>
<wire x1="2.54" y1="-2.54" x2="1.9685" y2="-2.25425" width="0.1524" layer="94"/>
<wire x1="1.9685" y1="-2.25425" x2="0.308" y2="-1.424" width="0.1524" layer="94"/>
<wire x1="1.2065" y1="-2.25425" x2="1.778" y2="-2.19075" width="0.3048" layer="94"/>
<wire x1="1.778" y1="-2.19075" x2="1.4605" y2="-1.61925" width="0.3048" layer="94"/>
<wire x1="1.4605" y1="-1.61925" x2="1.2065" y2="-2.12725" width="0.254" layer="94"/>
<wire x1="1.2065" y1="-2.12725" x2="1.5875" y2="-2.12725" width="0.254" layer="94"/>
<wire x1="1.5875" y1="-2.12725" x2="1.4605" y2="-1.87325" width="0.254" layer="94"/>
<text x="-1.524" y="2.54" size="1.27" layer="95" ratio="10" align="bottom-right">&gt;NAME</text>
<text x="4.064" y="2.54" size="1.27" layer="96" ratio="10">&gt;VALUE</text>
<rectangle x1="-0.508" y1="-2.54" x2="0.254" y2="2.54" layer="94"/>
<pin name="B" x="-2.54" y="0" visible="off" length="short" direction="pas" swaplevel="1"/>
<pin name="E" x="2.54" y="-5.08" visible="off" length="short" direction="pas" swaplevel="3" rot="R90"/>
<pin name="C" x="2.54" y="5.08" visible="off" length="short" direction="pas" swaplevel="2" rot="R270"/>
<circle x="1.27" y="0" radius="3.5921" width="0.381" layer="94"/>
</symbol>
</symbols>
<devicesets>
<deviceset name="2N918" prefix="T">
<gates>
<gate name="1" symbol="NPN" x="0" y="0"/>
</gates>
<devices>
<device name="TO-72" package="TO72">
<connects>
<connect gate="1" pin="B" pad="2"/>
<connect gate="1" pin="C" pad="3"/>
<connect gate="1" pin="E" pad="1"/>
</connects>
<technologies>
<technology name=""/>
</technologies>
</device>
<device name="TO-72-A45" package="TO72-A45">
<connects>
<connect gate="1" pin="B" pad="2"/>
<connect gate="1" pin="C" pad="3"/>
<connect gate="1" pin="E" pad="1"/>
</connects>
<technologies>
<technology name=""/>
</technologies>
</device>
<device name="TO-72-A45-CE" package="TO72-A45">
<connects>
<connect gate="1" pin="B" pad="2"/>
<connect gate="1" pin="C" pad="3"/>
<connect gate="1" pin="E" pad="1 4"/>
</connects>
<technologies>
<technology name=""/>
</technologies>
</device>
<device name="TO-72-CE" package="TO72">
<connects>
<connect gate="1" pin="B" pad="2"/>
<connect gate="1" pin="C" pad="3"/>
<connect gate="1" pin="E" pad="1 4"/>
</connects>
<technologies>
<technology name=""/>
</technologies>
</device>
</devices>
</deviceset>
</devicesets>
</library>
</libraries>
<attributes>
</attributes>
<variantdefs>
</variantdefs>
<classes>
<class number="0" name="default" width="0.8128" drill="0">
</class>
</classes>
<parts>
<part name="T1" library="t" deviceset="2N918" device="TO-72-A45" value="2N918"/>
<part name="L1" library="r" deviceset="L" device="04/7" value="1μH"/>
<part name="C2" library="c" deviceset="C" device="025-020X036" value="4.7pF"/>
<part name="C3" library="c" deviceset="C" device="025-020X036" value="1nF"/>
<part name="R2" library="r" deviceset="R" device="0202/5" value="22kΩ"/>
<part name="R3" library="r" deviceset="R" device="0202/5" value="47kΩ"/>
<part name="GND1" library="supply1" deviceset="GND" device=""/>
<part name="SUPPLY1" library="supply2" deviceset="+UB" device=""/>
<part name="SUPPLY2" library="supply2" deviceset="+UB" device=""/>
<part name="GND3" library="supply1" deviceset="GND" device=""/>
<part name="ECM" library="ECM" deviceset="ECM-5" device=""/>
<part name="C1" library="cap-trim" deviceset="C-TR-PH20127" device="-45-2P21" value="C-TR-PH20127-45-2P23"/>
<part name="R1" library="r" deviceset="R" device="0202V"/>
<part name="C4" library="c" deviceset="CPOL" device="E2,5-3"/>
<part name="+" library="pad" deviceset="SPAD" device=""/>
<part name="@@@@" library="pad" deviceset="SPAD" device=""/>
<part name="ANT1" library="pad" deviceset="ANT" device=""/>
</parts>
<sheets>
<sheet>
<plain>
</plain>
<instances>
<instance part="T1" gate="1" x="30.48" y="40.64"/>
<instance part="L1" gate="1" x="33.02" y="57.15" smashed="yes">
<attribute name="NAME" x="29.21" y="57.15" size="1.778" layer="95" align="center-left"/>
<attribute name="VALUE" x="35.56" y="50.8" size="1.778" layer="96"/>
</instance>
<instance part="C2" gate="1" x="48.26" y="41.91"/>
<instance part="C3" gate="1" x="17.78" y="29.21"/>
<instance part="R2" gate="1" x="2.54" y="53.34"/>
<instance part="R3" gate="1" x="17.78" y="53.34"/>
<instance part="GND1" gate="1" x="33.02" y="2.54"/>
<instance part="SUPPLY1" gate="1" x="33.02" y="76.2"/>
<instance part="SUPPLY2" gate="1" x="63.5" y="25.4"/>
<instance part="GND3" gate="1" x="63.5" y="10.16"/>
<instance part="ECM" gate="1" x="2.54" y="27.94" rot="R180"/>
<instance part="C1" gate="1" x="48.26" y="57.15" rot="R180"/>
<instance part="R1" gate="1" x="33.02" y="25.4"/>
<instance part="C4" gate="1" x="8.89" y="40.64" rot="R90"/>
<instance part="+" gate="1" x="55.88" y="20.32"/>
<instance part="@@@@" gate="1" x="55.88" y="15.24"/>
<instance part="ANT1" gate="ANT" x="63.5" y="71.12"/>
</instances>
<busses>
</busses>
<nets>
<net name="N$1" class="0">
<segment>
<pinref part="T1" gate="1" pin="C"/>
<wire x1="33.02" y1="48.26" x2="33.02" y2="45.72" width="0.1524" layer="91"/>
<wire x1="33.02" y1="48.26" x2="48.26" y2="48.26" width="0.1524" layer="91"/>
<pinref part="C2" gate="1" pin="1"/>
<wire x1="48.26" y1="48.26" x2="48.26" y2="44.45" width="0.1524" layer="91"/>
<junction x="48.26" y="48.26"/>
<wire x1="48.26" y1="48.26" x2="63.5" y2="48.26" width="0.1524" layer="91"/>
<wire x1="63.5" y1="48.26" x2="63.5" y2="71.12" width="0.1524" layer="91"/>
<pinref part="ANT1" gate="ANT" pin="1"/>
<pinref part="L1" gate="1" pin="2"/>
<wire x1="33.02" y1="49.53" x2="33.02" y2="48.26" width="0.1524" layer="91"/>
<junction x="33.02" y="48.26"/>
<pinref part="C1" gate="1" pin="E"/>
<wire x1="48.26" y1="54.61" x2="48.26" y2="48.26" width="0.1524" layer="91"/>
</segment>
</net>
<net name="N$3" class="0">
<segment>
<pinref part="C2" gate="1" pin="2"/>
<wire x1="48.26" y1="39.37" x2="48.26" y2="33.02" width="0.1524" layer="91"/>
<pinref part="T1" gate="1" pin="E"/>
<wire x1="48.26" y1="33.02" x2="33.02" y2="33.02" width="0.1524" layer="91"/>
<wire x1="33.02" y1="20.32" x2="33.02" y2="33.02" width="0.1524" layer="91"/>
<junction x="33.02" y="33.02"/>
<wire x1="33.02" y1="33.02" x2="33.02" y2="35.56" width="0.1524" layer="91"/>
<pinref part="R1" gate="1" pin="2"/>
</segment>
</net>
<net name="N$5" class="0">
<segment>
<pinref part="C3" gate="1" pin="1"/>
<pinref part="T1" gate="1" pin="B"/>
<wire x1="17.78" y1="40.64" x2="17.78" y2="31.75" width="0.1524" layer="91"/>
<wire x1="17.78" y1="40.64" x2="27.94" y2="40.64" width="0.1524" layer="91"/>
<junction x="17.78" y="40.64"/>
<wire x1="11.43" y1="40.64" x2="17.78" y2="40.64" width="0.1524" layer="91"/>
<pinref part="C4" gate="1" pin="-"/>
<pinref part="R3" gate="1" pin="2"/>
<wire x1="17.78" y1="48.26" x2="17.78" y2="40.64" width="0.1524" layer="91"/>
</segment>
</net>
<net name="N$6" class="0">
<segment>
<wire x1="6.35" y1="40.64" x2="2.54" y2="40.64" width="0.1524" layer="91"/>
<pinref part="ECM" gate="1" pin="-"/>
<wire x1="2.54" y1="33.02" x2="2.54" y2="40.64" width="0.1524" layer="91"/>
<pinref part="C4" gate="1" pin="+"/>
<pinref part="R2" gate="1" pin="2"/>
<wire x1="2.54" y1="48.26" x2="2.54" y2="40.64" width="0.1524" layer="91"/>
<junction x="2.54" y="40.64"/>
</segment>
</net>
<net name="GND" class="0">
<segment>
<wire x1="33.02" y1="30.48" x2="33.02" y2="15.24" width="0.1524" layer="91"/>
<wire x1="33.02" y1="15.24" x2="17.78" y2="15.24" width="0.1524" layer="91"/>
<wire x1="2.54" y1="15.24" x2="17.78" y2="15.24" width="0.1524" layer="91"/>
<pinref part="C3" gate="1" pin="2"/>
<wire x1="17.78" y1="15.24" x2="17.78" y2="26.67" width="0.1524" layer="91"/>
<junction x="17.78" y="15.24"/>
<wire x1="33.02" y1="15.24" x2="33.02" y2="5.08" width="0.1524" layer="91"/>
<junction x="33.02" y="15.24"/>
<pinref part="GND1" gate="1" pin="GND"/>
<wire x1="2.54" y1="15.24" x2="2.54" y2="22.86" width="0.1524" layer="91"/>
<pinref part="ECM" gate="1" pin="+"/>
<pinref part="R1" gate="1" pin="1"/>
</segment>
<segment>
<pinref part="GND3" gate="1" pin="GND"/>
<wire x1="55.88" y1="15.24" x2="63.5" y2="15.24" width="0.1524" layer="91"/>
<wire x1="63.5" y1="15.24" x2="63.5" y2="12.7" width="0.1524" layer="91"/>
<pinref part="@@@@" gate="1" pin="P$1"/>
</segment>
</net>
<net name="+UB" class="0">
<segment>
<junction x="33.02" y="66.04"/>
<wire x1="2.54" y1="66.04" x2="17.78" y2="66.04" width="0.1524" layer="91"/>
<wire x1="17.78" y1="66.04" x2="33.02" y2="66.04" width="0.1524" layer="91"/>
<wire x1="48.26" y1="66.04" x2="33.02" y2="66.04" width="0.1524" layer="91"/>
<wire x1="33.02" y1="66.04" x2="33.02" y2="73.66" width="0.1524" layer="91"/>
<pinref part="SUPPLY1" gate="1" pin="+UB"/>
<pinref part="R3" gate="1" pin="1"/>
<wire x1="17.78" y1="58.42" x2="17.78" y2="66.04" width="0.1524" layer="91"/>
<junction x="17.78" y="66.04"/>
<pinref part="R2" gate="1" pin="1"/>
<wire x1="2.54" y1="58.42" x2="2.54" y2="66.04" width="0.1524" layer="91"/>
<pinref part="L1" gate="1" pin="1"/>
<wire x1="33.02" y1="64.77" x2="33.02" y2="66.04" width="0.1524" layer="91"/>
<pinref part="C1" gate="1" pin="A"/>
<wire x1="48.26" y1="59.69" x2="48.26" y2="66.04" width="0.1524" layer="91"/>
</segment>
<segment>
<pinref part="SUPPLY2" gate="1" pin="+UB"/>
<wire x1="55.88" y1="20.32" x2="63.5" y2="20.32" width="0.1524" layer="91"/>
<wire x1="63.5" y1="20.32" x2="63.5" y2="22.86" width="0.1524" layer="91"/>
<pinref part="+" gate="1" pin="P$1"/>
</segment>
</net>
</nets>
</sheet>
</sheets>
</schematic>
</drawing>
</eagle>
